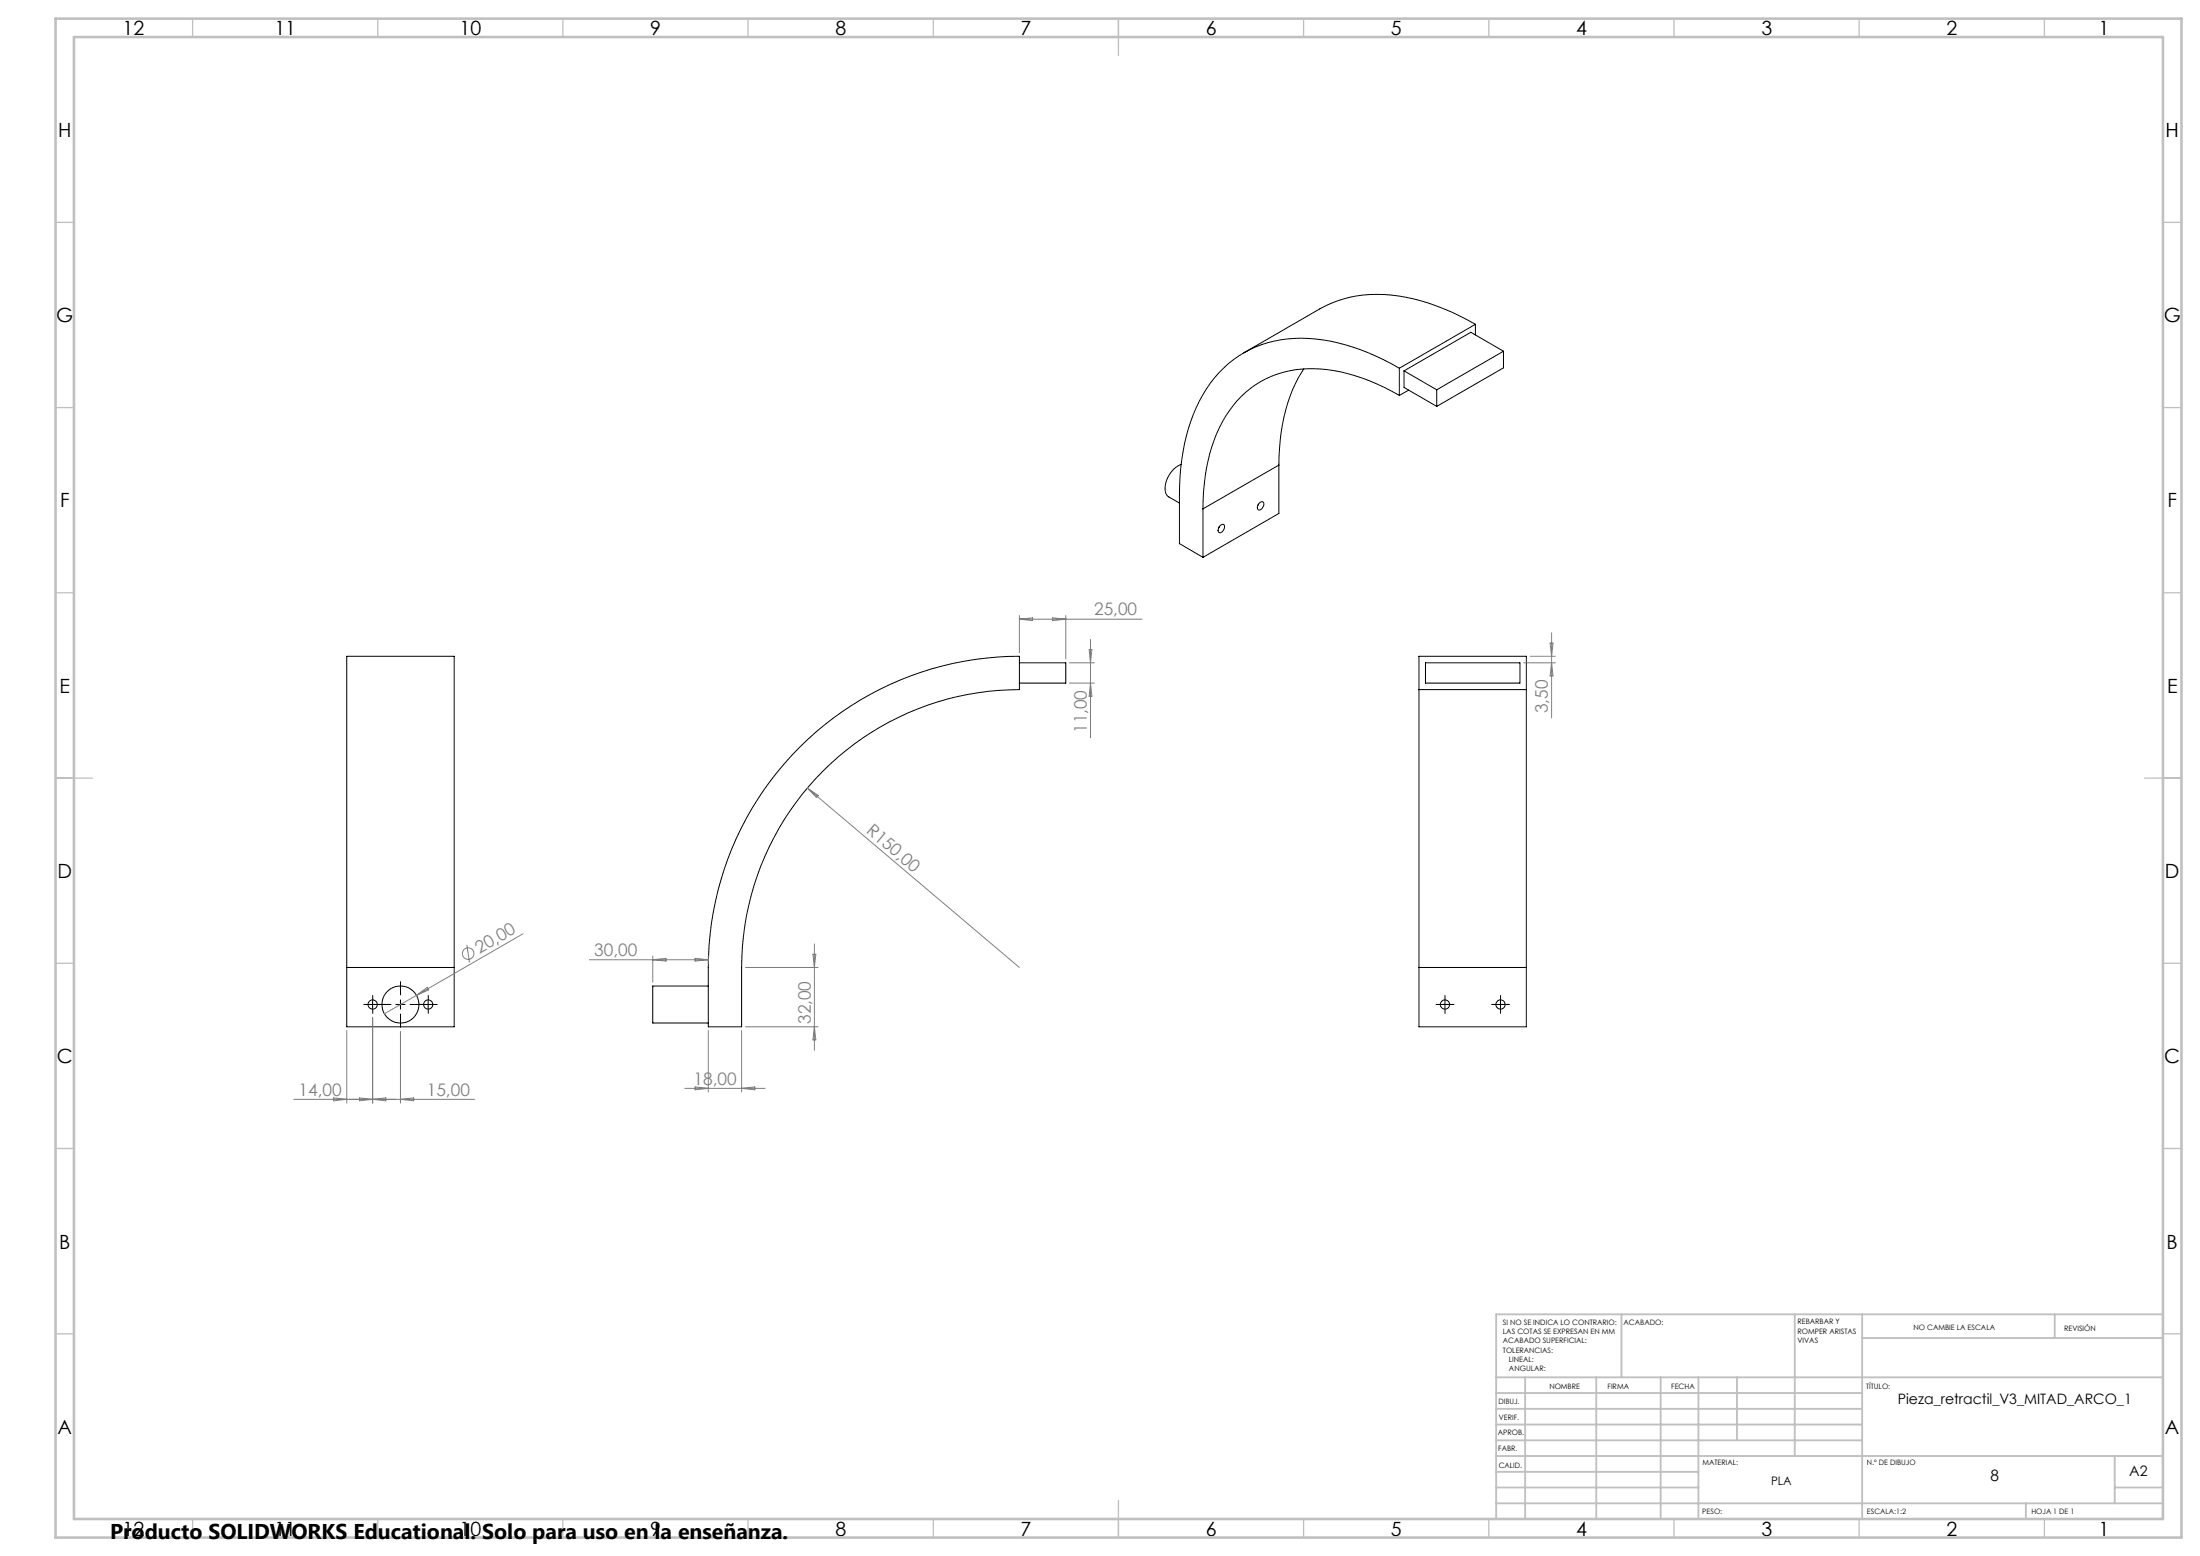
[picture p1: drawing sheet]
<svg xmlns="http://www.w3.org/2000/svg" width="594mm" height="420mm" viewBox="0 0 594 420" stroke-linecap="round" stroke-linejoin="round" font-family="sans-serif">
<g fill="none" stroke="#000" stroke-width=".27">
<path d="M352 99.6a46.7 46.7 0 0 0-6.7 25.9M377.8 99.4a52.4 52.4 0 0 0-28.4-8 29.8 29.8 0 0 0-26.4 18.6 56.4 56.4 0 0 0-4.5 23.7v13l6.3 3.7M377.8 99.4v7.3M398.4 87.5a52.6 52.6 0 0 0-28.5-8 31.1 31.1 0 0 0-13.6 3.9l-20.5 11.8M398.4 87.5l-20.6 11.9M398.4 87.5v2.9M405.9 94.8l-8.8-5.1-18 10.4M405.9 94.8l-18 10.4M405.9 94.8v4.5l-18 10.4M377.8 106.7a46.1 46.1 0 0 0-26.5-7.1 26.3 26.3 0 0 0-22.1 15.8 50.2 50.2 0 0 0-4.4 22M379.1 100.1l8.8 5.1M379.1 100.1v4.5l8.8 5.1"/>
<path d="M380.3 105.3l-2.5 1.4M387.9 105.2v4.5M318.9 125.4a7.1 7.1 0 0 0-4.1 7.8l.5 .7 3.2 1.9M324.8 137.4v13M339.8 136l-.1 .3M340 135.8a.69 .69 0 0 1 1-.3 .69 .69 0 0 1 .2 1l-.4 .7a.75 .75 0 0 1-1.1 .4 .75 .75 0 0 1-.1-1.2zM345.3 125.5l-20.5 11.9M345.3 125.5v13.1l-20.5 11.8M329.2 142.2l-.2 .3M329.4 141.9a.69 .69 0 0 1 1-.3 .69 .69 0 0 1 .2 1l-.4 .7a.74 .74 0 0 1-1.1 .4 .74 .74 0 0 1-.1-1.2zM275.2 178.9h12.6v5.5h-12.6M384.9 178.9h25.5v5.5h-25.5z"/>
<path d="M383.1 186.1v75M383.1 186.1v-9h29v9M383.1 186.1h29M412.1 186.1v75M215.9 201.7a83.9 83.9 0 0 1 59.3-24.6v9a75 75 0 0 0-75 75v16.1h-9v-16.1a83.9 83.9 0 0 1 24.7-59.4zM93.6 261.1v-84h29v84M93.6 261.1v16.1h29v-16.1M93.6 261.1h29M99.4 271.1h2.5M100.6 269.9v2.5M106.9 271.1h2.5M108.1 269.9v2.5"/>
<path d="M114.4 271.1h2.5M115.6 269.9v2.5M191.2 266.2h-15v9.9h15M383.1 261.1v16.1h29v-16.1M383.1 261.1h29M388.9 271.1h2.5M390.1 269.9v2.5M403.9 271.1h2.5M405.1 269.9v2.5"/>
<circle cx="100.6" cy="271.1" r="1.24"/>
<circle cx="108.1" cy="271.1" r="5"/>
<circle cx="115.6" cy="271.1" r="1.24"/>
<circle cx="390.1" cy="271.1" r="1.26"/>
<circle cx="405.1" cy="271.1" r="1.24"/>
</g>
<g fill="none" stroke="#808080" stroke-width=".27">
<path d="M275.2 166.1v10.1M275.2 167.1h33.1M275.2 167.1l3.6-.3v.7zM284.2 166.8l3.6 .3-3.6 .4zM287.8 166.1v11.8M288.7 178.9h6.8M294.1 175.3h.7l-.4 3.6zM294.4 172.6v26.6M411.4 178.9h8.5M413.1 177.1h6.8M418.5 173.6h.8l-.4 3.5zM418.9 170.8v23"/>
<path d="M418.9 178.9l.4 3.5h-.8zM288.7 184.4h6.8M294.4 184.4l.4 3.5h-.7zM218 212.7l57.2 48.4M218 212.7l2.9 2-.4 .6zM126 255l.8 4.8M141.2 252l-28.7 16.7M159.1 259.1h32.1M176.2 258v7.1M176.2 259.1l3.6-.4v.7zM187.7 258.7l3.5 .4-3.5 .3zM191.2 258v2.2"/>
<path d="M219.5 257.6h.8l-.4 3.5zM219.9 254.8v28.7M93.6 278.1v19.7M100.6 274.7v23.1M108.1 278.4v19.4M112.5 268.7l-8.7 4.9M112.5 268.7l2.8-2.2 .4 .7zM191.2 278.1v16.7M200.2 278.1v16.7M201.3 277.2h19.6M201.3 261.1h19.6M219.9 277.2l.4 3.5h-.8z"/>
<path d="M90.1 296.4l3.5 .3-3.5 .4zM97 296.4v.7l7.2-.7v.7zM108.1 296.7l3.6-.3v.7zM128.2 296.7h-48.9M184.9 293.8h21.7M187.7 293.4l3.5 .4-3.5 .4zM200.2 293.8l3.6-.4v.8z"/>
<circle cx="126.4" cy="257.4" r="1.55"/>
</g>
<g fill="none" stroke="#000" stroke-width=".27" stroke-dasharray="15.2 1.3 1.3 1.3" stroke-linecap="butt">
<path d="M99.4 271.1h-1.3M100.6 269.9v-1.3M100.6 272.4v1.2M101.9 271.1h1.2M105.6 271.1h-3.7M108.1 268.6v-3.7M108.1 273.6v3.8M110.6 271.1h3.8M114.4 271.1h-1.3M115.6 269.9v-1.3M115.6 272.4v1.2M116.9 271.1h1.2"/>
<path d="M388.9 271.1h-1.3M390.1 269.9v-1.3M390.1 272.4v1.2M391.4 271.1h1.2M403.9 271.1h-1.3M405.1 269.9v-1.3M405.1 272.4v1.2M406.4 271.1h1.2"/>
</g>
<g fill="none" stroke="#c0c0c0" stroke-width=".35">
<path d="M52 5v5M102 5v5M152 5v5M202 5v5M252 5v5M302 5v10M352 5v5M402 5v5M452 5v5M502 5v5M552 5v5M15 60h5"/>
<path d="M584 60h5M15 110h5M584 110h5M15 160h5M584 160h5M15 210h10M579 210h10M15 260h5M584 260h5M15 310h5M584 310h5M15 360h5"/>
<path d="M584 360h5M52 410v5M102 410v5M152 410v5M202 410v5M252 410v5M302 405v10M352 410v5M402 410v5M452 410v5M502 410v5M552 410v5"/>
</g>
<g fill="none" stroke="#c0c0c0" stroke-width=".5">
<path d="M437.8 354.8v17M484.6 354.8v38.2M502.8 354.8v55.2M554.8 354.8v6.4M584 354.8h-180v55.2M404 371.8h180M404 376h98.8M411.8 371.8v38.2M431 371.8v38.2M448.4 371.8v38.2M458.6 371.8v38.2M469 371.8v17"/>
<path d="M502.8 361.2h81.2M404 388.8h98.8M404 384.5h98.8M404 380.3h98.8M404 397.3h54.6M404 393h180M571 393v12.8M404 405.8h180M404 401.5h54.6M547 405.8v4.2M571 401.5h13"/>
</g>
<path d="M15 5h574v410h-574zM20 10h564v400h-564z" fill="none" stroke="#c0c0c0" stroke-width=".7"/>
<text font-size="5.8" x="29.7" y="415.3">Producto SOLIDWORKS Educational. Solo para uso en la enseñanza.</text>
<g font-size="5.3">
<text x="33.1" y="9.5">12</text>
<text x="74.1" y="9.5">11</text>
<text x="124.1" y="9.5">10</text>
<text x="175.6" y="9.5">9</text>
<text x="225.6" y="9.5">8</text>
<text x="275.6" y="9.5">7</text>
<text x="325.6" y="9.5">6</text>
<text x="375.6" y="9.5">5</text>
<text x="425.6" y="9.5">4</text>
<text x="475.6" y="9.5">3</text>
<text x="525.6" y="9.5">2</text>
<text x="566.6" y="9.5">1</text>
<text x="15.7" y="37">H</text>
<text x="584.7" y="37">H</text>
<text x="15.2" y="87">G</text>
<text x="584.2" y="87">G</text>
<text x="16.2" y="137">F</text>
<text x="585.2" y="137">F</text>
<text x="16.1" y="187">E</text>
<text x="585.1" y="187">E</text>
<text x="15.5" y="237">D</text>
<text x="584.5" y="237">D</text>
<text x="15.4" y="287">C</text>
<text x="584.4" y="287">C</text>
<text x="16" y="337">B</text>
<text x="585" y="337">B</text>
<text x="15.5" y="387">A</text>
<text x="584.5" y="387">A</text>
<text x="33.1" y="414.5">12</text>
<text x="74.1" y="414.5">11</text>
<text x="124.1" y="414.5">10</text>
<text x="175.6" y="414.5">9</text>
<text x="225.6" y="414.5">8</text>
<text x="275.6" y="414.5">7</text>
<text x="325.6" y="414.5">6</text>
<text x="375.6" y="414.5">5</text>
<text x="425.6" y="414.5">4</text>
<text x="475.6" y="414.5">3</text>
<text x="525.6" y="414.5">2</text>
<text x="566.6" y="414.5">1</text>
</g>
<g font-size="4.7" fill="#808080">
<text x="295.4" y="166.1">25,00</text>
<text x="293.4" y="197.9" transform="rotate(-90 293.4 197.9)">11,00</text>
<text x="417.9" y="192.5" transform="rotate(-90 417.9 192.5)">3,50</text>
<text x="233.7" y="224.7" transform="rotate(40 233.7 224.7)">R150,00</text>
<text x="129.5" y="257.6" transform="rotate(-30 129.5 257.6)">20,00</text>
<text x="160.4" y="258">30,00</text>
<text x="218.9" y="276.4" transform="rotate(-90 218.9 276.4)">32,00</text>
<text x="187.2" y="292.7">18,00</text>
<text x="80.6" y="295.7">14,00</text>
<text x="115.2" y="295.7">15,00</text>
</g>
<text font-size="4.2" x="537.5" y="399.8">8</text>
<g font-size="3.9">
<text x="512.4" y="379">Pieza_retractil_V3_MITAD_ARCO_1</text>
<text x="574.9" y="398.5">A2</text>
</g>
<text font-size="3.2" x="478.2" y="400.9">PLA</text>
<g font-size="2">
<text x="405.8" y="357.6">SI NO SE INDICA LO CONTRARIO:</text>
<text x="438.4" y="357.6">ACABADO:</text>
<text x="485.3" y="357.5">REBARBAR Y</text>
<text x="485.3" y="360">ROMPER ARISTAS</text>
<text x="516.6" y="359">NO CAMBIE LA ESCALA</text>
<text x="557.3" y="359.2">REVISIÓN</text>
<text x="405.8" y="360.1">LAS COTAS SE EXPRESAN EN MM</text>
<text x="405.8" y="362.6">ACABADO SUPERFICIAL:</text>
<text x="405.8" y="365.1">TOLERANCIAS:</text>
<text x="485.3" y="362.5">VIVAS</text>
<text x="407.4" y="367.6">LINEAL:</text>
<text x="407.4" y="370.1">ANGULAR:</text>
<text x="418.3" y="375">NOMBRE</text>
<text x="434" y="374.9">FIRMA</text>
<text x="451.2" y="374.9">FECHA</text>
<text x="503.9" y="374.9">TÍTULO:</text>
<text x="404.6" y="379.1">DIBUJ.</text>
<text x="404.7" y="383.3">VERIF.</text>
<text x="404.4" y="387.4">APROB.</text>
<text x="404.5" y="391.8">FABR.</text>
<text x="459.6" y="395.5">MATERIAL:</text>
<text x="504.1" y="395.5">N.º DE DIBUJO</text>
<text x="404.7" y="396.1">CALID.</text>
<text x="459.6" y="408.5">PESO:</text>
<text x="504.1" y="408.6">ESCALA:1:2</text>
<text x="548.5" y="408.6">HOJA 1 DE 1</text>
</g>
</svg>
